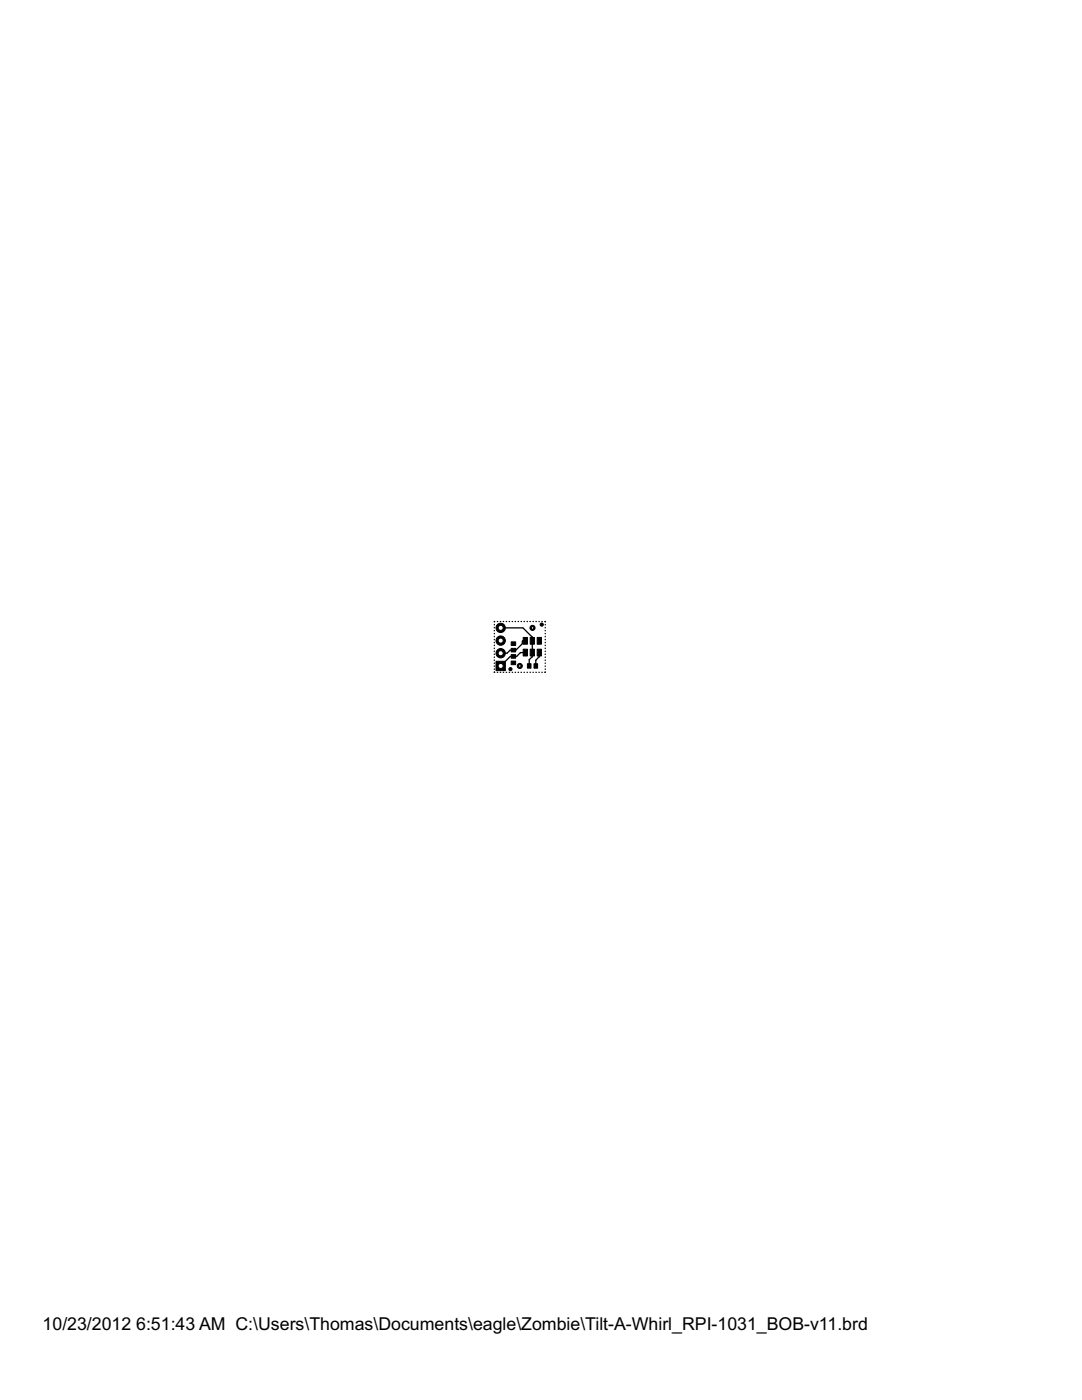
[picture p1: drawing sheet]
<svg xmlns="http://www.w3.org/2000/svg" width="216mm" height="279mm" viewBox="0 0 216 279" stroke-linecap="round" stroke-linejoin="round" font-family="sans-serif">
<g fill="#000" stroke="#000" stroke-width=".2">
<path d="M99 132h1.8v1.8h-1.8zM102 128.1h.9v.7h-.9zM102 129.4h.9v.7h-.9zM102 131.9h.9v.8h-.9zM102 130.6h.9v.8h-.9zM104.4 129.6h.8v1.3h-.8zM104.4 127.2h.8v1.4h-.8zM105.2 132.5h.8v.8h-.8zM105.8 129.6h.8v1.3h-.8zM105.8 127.2h.8v1.4h-.8zM106.6 132.5h.7v.8h-.7zM107.2 129.6h.8v1.3h-.8z"/>
<path d="M107.2 127.2h.8v1.4h-.8z"/>
</g>
<g fill="#000" stroke="#000" stroke-width=".2">
<circle cx="101.9" cy="133.5" r=".32"/>
<circle cx="108.1" cy="124.7" r=".32"/>
</g>
<g fill="none" stroke="#000" stroke-width=".25">
<path d="M98.6 124.6v.1M98.6 125.2v.1M98.6 125.8v.1M98.6 126.4v.1M98.6 127v.1M98.6 127.6v.1M98.6 128.2v.1M98.6 128.8h.1M98.6 129.3v.1M98.6 129.9v.1M98.6 130.5v.1M98.6 131.1v.1"/>
<path d="M98.6 131.7v.1M98.6 132.3v.1M98.6 132.9v.1M98.6 133.5v.1M98.6 134.1l.1 .1M98.7 124l-.1 .1M99.2 124h.1M99.2 134.2h.1M99.8 124h.1M99.8 134.2h.1M99.9 125.3h4.5l1.8 1.8v3.9l-.6 .7v1.2M100.4 124h.1"/>
<path d="M100.4 134.2h.1M101 124h.1M101 134.2h.1M101.6 124h.1M101.6 134.2h.1M102.2 124h.1M102.2 134.2h.1M102.8 124h.1M102.8 134.2h.1M103.4 124h.1M103.4 134.2h.1M104 124h.1"/>
<path d="M104 134.2h.1M104.6 124h.1M104.6 134.2h.1M104.8 127.9h-.5l-.1 .6-1.3 1.3h-1.1l-.6 .6h-1.3M104.8 130.2h-.9l-.8 .8h-1.3l-1.9 1.9M105.2 124h.1M105.2 134.2h.1M105.7 124h.1M105.7 134.2h.1M106.3 124h.1M106.3 134.2h.1M106.9 124h.1"/>
<path d="M106.9 134.2h.1M107.5 124h.1M107.5 134.2h.1M107.6 130.2v.8l-.7 .8v1.1M108.1 124h.1M108.1 134.2h.1M108.7 124l.1 .1M108.8 124.6v.1M108.8 125.2v.1M108.8 125.8v.1M108.8 126.4v.1M108.8 127v.1"/>
<path d="M108.8 127.6v.1M108.8 128.2v.1M108.8 128.8h.1M108.8 129.3v.1M108.8 129.9v.1M108.8 130.5v.1M108.8 131.1v.1M108.8 131.7v.1M108.8 132.3v.1M108.8 132.9v.1M108.8 133.5v.1M108.8 134.1l-.1 .1"/>
</g>
<circle cx="99.9" cy="132.9" r=".51" fill="#fff" stroke="#000" stroke-width=".2"/>
<circle cx="99.9" cy="130.4" r=".93" fill="#000" stroke="#000" stroke-width=".2"/>
<circle cx="99.9" cy="130.4" r=".51" fill="#fff" stroke="#000" stroke-width=".2"/>
<circle cx="99.9" cy="127.8" r=".93" fill="#000" stroke="#000" stroke-width=".2"/>
<circle cx="99.9" cy="127.8" r=".51" fill="#fff" stroke="#000" stroke-width=".2"/>
<circle cx="99.9" cy="125.3" r=".93" fill="#000" stroke="#000" stroke-width=".2"/>
<circle cx="99.9" cy="125.3" r=".51" fill="#fff" stroke="#000" stroke-width=".2"/>
<circle cx="106.3" cy="125.3" r=".51" fill="#000" stroke="#000" stroke-width=".2"/>
<circle cx="106.3" cy="125.3" r=".25" fill="#fff" stroke="#000" stroke-width=".2"/>
<circle cx="103.7" cy="132.9" r=".51" fill="#000" stroke="#000" stroke-width=".2"/>
<circle cx="103.7" cy="132.9" r=".25" fill="#fff" stroke="#000" stroke-width=".2"/>
<g font-size="4">
<text x="8.5" y="265.5">10/23/2012</text>
<text x="27.2" y="265.5">6:51:43 AM C:\Users\Thomas\Documents\eagle\Zombie\Tilt-A-Whirl_RPI-1031_BOB-v11.brd</text>
</g>
</svg>
